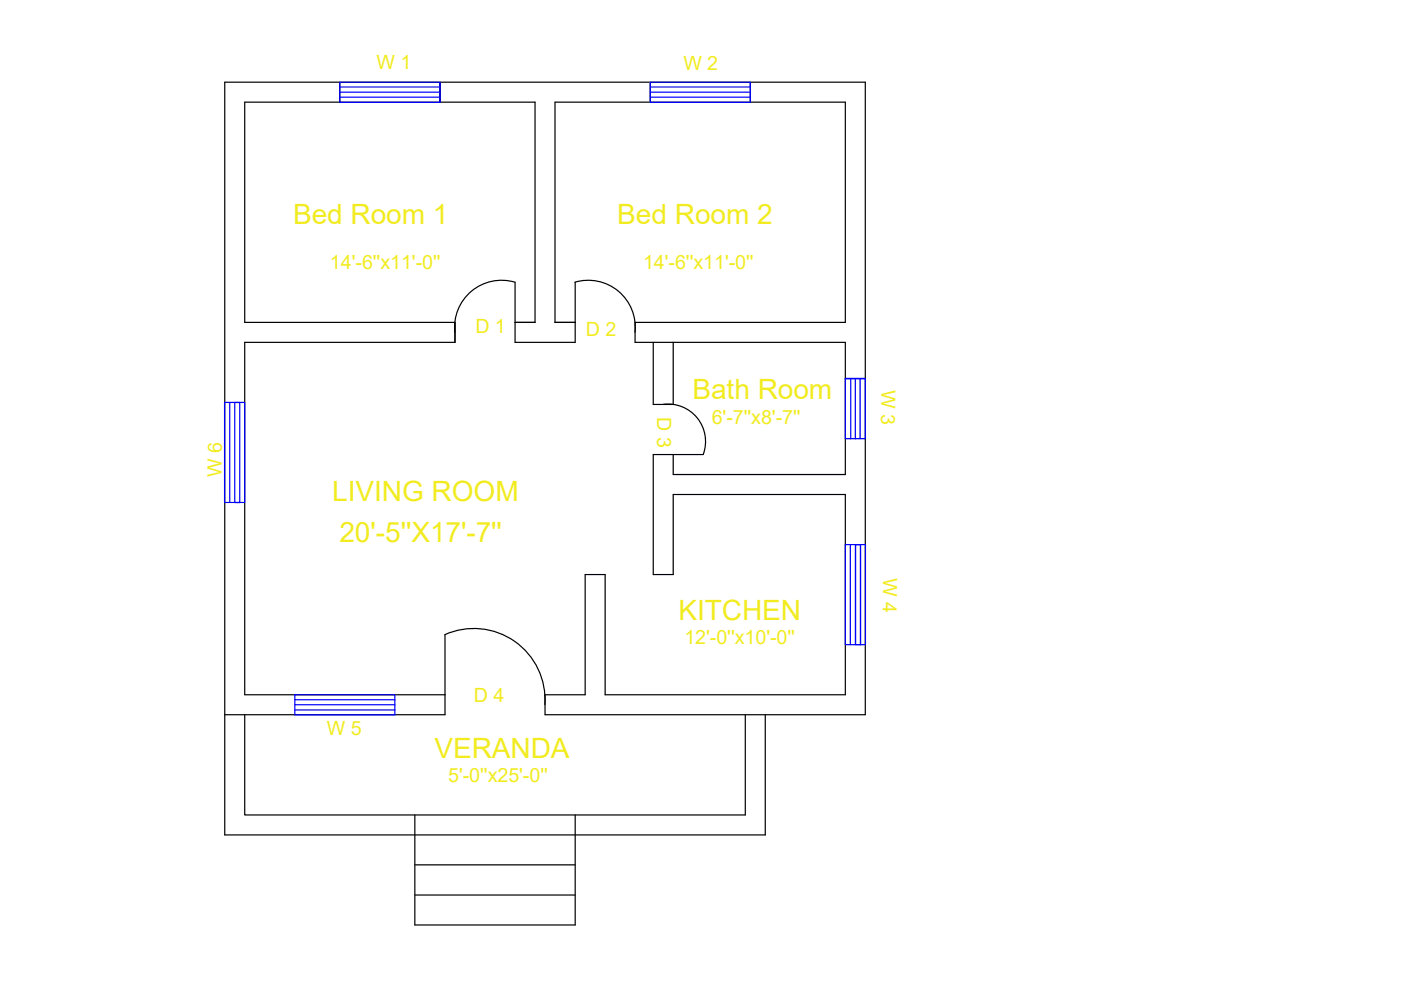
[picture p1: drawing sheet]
<svg xmlns="http://www.w3.org/2000/svg" width="297mm" height="210mm" viewBox="0 0 297 210" stroke-linecap="round" stroke-linejoin="round" font-family="sans-serif">
<!-- layer: 0 -->
<g fill="none" stroke="#000" stroke-width=".25">
<path d="M72 17.4v4.3M93.3 17.4v4.3M137.9 17.4v4.3M159.1 17.4v4.3M121.9 59.8a10 10 0 0 1 12.7 10.7M121.9 59.8v12.8h-12.7v-12.8a10 10 0 0 0-12.8 10.7M109.2 68.4h4.2v-46.7h-61.5v46.7h44.6v4.2h-44.6v74.7h42.4M121.9 68.4h-4.2v-46.7h61.5v46.7h-44.6v4.2h44.6v28h-36.5v-4.2M138.5 72.6v13.2h4.2v-13.2M140.6 85.7a7.9 7.9 0 0 1 8.5 10.7h-10.6v25.4h4.2v-17h36.5v42.5h-50.9v-25.5h-4.2v25.5h-8.5v4.2h67.9v-134.1h-135.8v159.6h114.5v-25.5M179.2 80.2h4.3M179.2 93h4.3"/>
<path d="M94.3 134.6a15.1 15.1 0 0 1 21.2 14.8M94.3 134.6v16.9h-46.6M51.9 151.5v21.3h106.1v-21.3M88 172.8v23.3h33.9v-23.3M88 183.4h33.9M88 189.8h33.9"/>
</g>
<g fill="none" stroke="#00f" stroke-width=".25">
<path d="M72 17.4h21.3v4.3h-21.3zM72 19.5h21.3M72 18.4h21.3M137.9 17.4h21.2v4.3h-21.2zM137.9 19.5h21.2M137.9 18.4h21.2M72 20.6h21.3M137.9 20.6h21.2M47.6 85.3v21.2M47.7 85.3h4.2v21.2h-4.2M48.7 85.3v21.2M49.8 85.3h1v21.2h-1z"/>
<path d="M180.4 80.2v12.8M181.3 80.3v12.7M182.4 80.3v12.7M183.5 80.2h-4.3v12.8h4.3v-12.7h-4.3M179.2 115.5v21.2M179.3 115.5h4.2v21.2h-4.2M180.3 115.5v21.2M181.4 115.5h1v21.2h-1zM181.4 115.5v21.2M182.4 115.5v21.2M62.5 151.5v-4.2h21.2v4.2M62.5 149.4h21.2"/>
<path d="M62.5 150.5h21.2M62.5 151.6h21.2M62.5 148.4h21.2"/>
</g>
<g font-size="5.9" fill="#f1eb1f">
<text x="62.1" y="47.6">Bed Room 1</text>
<text x="130.9" y="47.6">Bed Room 2</text>
<text x="146.8" y="84.6">Bath Room</text>
<text x="70.4" y="106.3">LIVING ROOM</text>
<text x="72" y="114.8">20'-5''X17'-7''</text>
<text x="143.8" y="131.5">KITCHEN</text>
<text x="92.1" y="160.7">VERANDA</text>
</g>
<g font-size="4.2" fill="#f1eb1f">
<text x="79.8" y="14.7">W 1</text>
<text x="144.9" y="14.8">W 2</text>
<text x="70" y="57">14'-6''x11'-0''</text>
<text x="136.3" y="57">14'-6''x11'-0''</text>
<text x="100.8" y="70.5">D 1</text>
<text x="124.2" y="71.3">D 2</text>
<text x="186.9" y="82.7" transform="rotate(91 186.9 82.7)">W 3</text>
<text x="139.3" y="88.4" transform="rotate(90 139.3 88.4)">D 3</text>
<text x="150.9" y="89.9">6'-7''x8'-7''</text>
<text x="47" y="101.2" transform="rotate(-89 47 101.2)">W 6</text>
<text x="187.2" y="122.5" transform="rotate(91 187.2 122.5)">W 4</text>
<text x="145.1" y="136.6">12'-0''x10'-0''</text>
<text x="100.5" y="148.8">D 4</text>
<text x="69.3" y="155.9">W 5</text>
<text x="95" y="165.8">5'-0''x25'-0''</text>
</g>
</svg>
